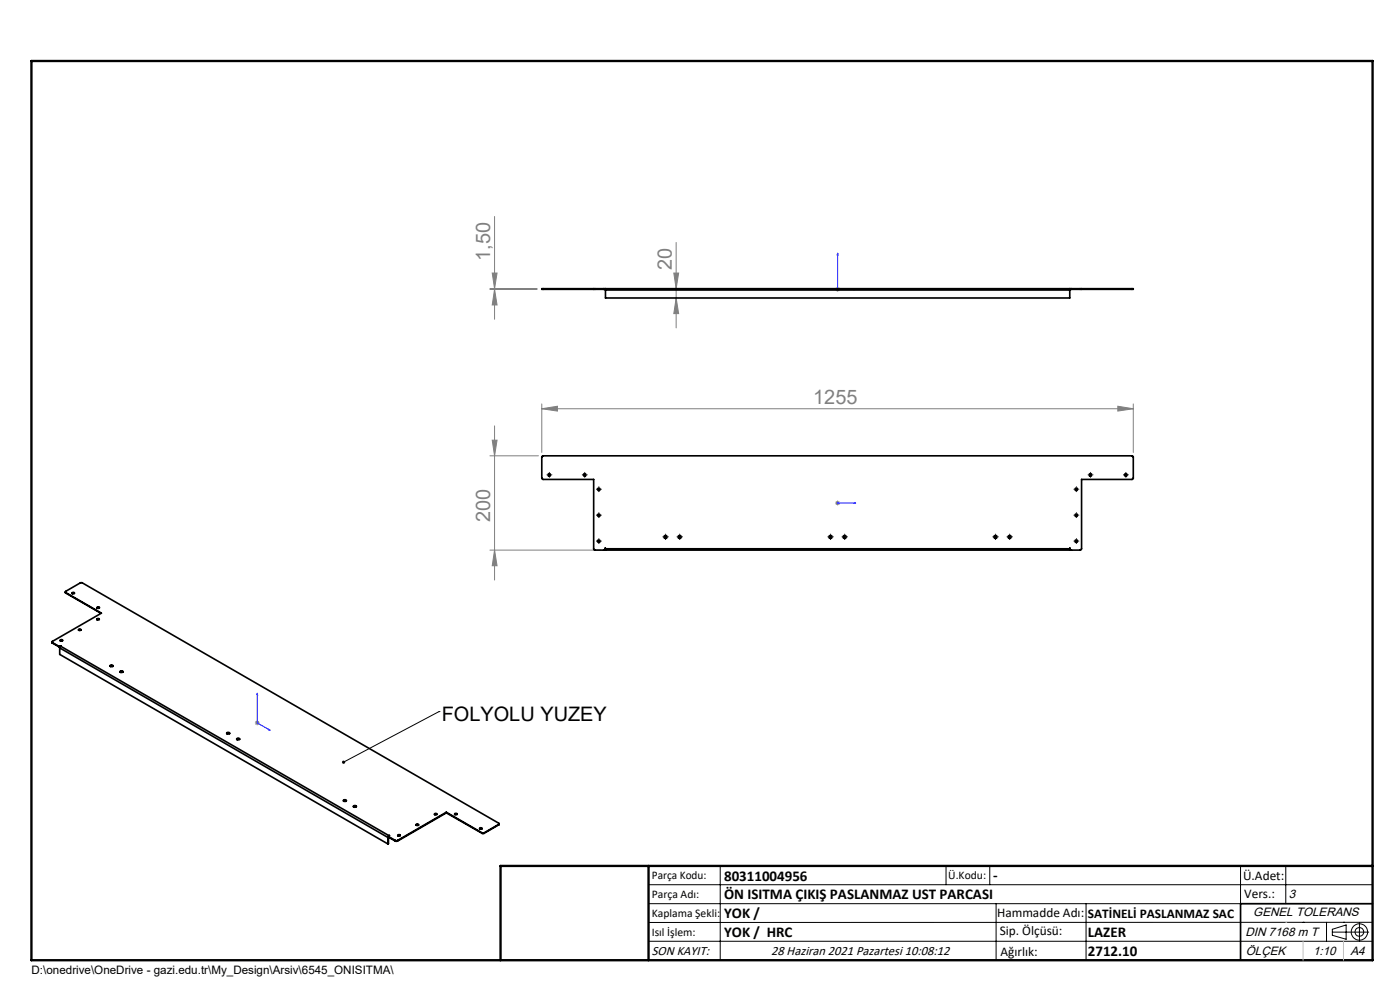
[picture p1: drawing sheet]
<svg xmlns="http://www.w3.org/2000/svg" width="297mm" height="210mm" viewBox="0 0 297 210" stroke-linecap="round" stroke-linejoin="round" font-family="sans-serif">
<g fill="none" stroke="#000" stroke-width=".21">
<path d="M116.3 100.7h.5M116.5 100.5v.5M123.8 100.7h.5M124 100.5v.5M126.8 103.8h.5M126.8 109.3h.5M126.8 114.8h.5M127 103.5v.5M127 109v.5M127 114.5v.5M140.9 113.9h.5M141.2 113.7v.5"/>
<path d="M143.9 113.9h.5M144.2 113.7v.5M175.9 113.9h.5M176.2 113.7v.5M178.9 113.9h.5M179.2 113.7v.5M210.9 113.9h.5M211.2 113.7v.5M213.9 113.9h.5M214.2 113.7v.5M228.1 103.8h.5M228.1 109.3h.5"/>
<path d="M228.1 114.8h.5M228.3 103.5v.5M228.3 109v.5M228.3 114.5v.5M231.1 100.7h.5M231.3 100.5v.5M238.6 100.7h.5M238.8 100.5v.5M93.1 150.9h.1M93.1 150.9l-20.2 10.8M137.6 187.7h153.6M137.6 191.7h153.6"/>
<path d="M137.6 199.7h153.6M152.8 183.7v20M200.7 183.7v4M210 183.7v4M211.3 191.7v12M230.4 191.7v12M263.2 183.7v20M272.8 183.7v8M276.4 195.6h.1M281.4 195.6v4.1M282.6 197.7h7.8M282.6 197.1l3-.9v3l-3-.8z"/>
<path d="M285 195.6h.1M288.4 195.8v3.8M291.2 195.6l-153.6 .1"/>
<circle cx="288.4" cy="197.7" r="1.74"/>
<circle cx="288.4" cy="197.7" r=".93"/>
</g>
<path d="M177.7 53.7l.1 .4h-.2zM177.7 53.7v7.7h3.8M181.2 61.3l.3 .1-.3 .1zM177.6 106.7h.2zM177.7 106.7h.1M177.7 106.7h3.8M181.5 106.7h-.3h.3M54.6 147v.4l-.1-.1zM54.6 147v6.3l2.7 1.6M57 154.7l.3 .2-.3-.1z" fill="none" stroke="#00f" stroke-width=".21"/>
<g fill="none" stroke="#808080" stroke-width=".21">
<path d="M104.4 57.9h1l-.5 3.3zM104.9 45.9v21.8M142.9 57.9h1.1l-.6 3.3zM143.4 51.4v18.2M103.9 61.4h10M103.9 61.2h10M104.9 61.4l.5 3.3h-1zM143.4 63.2l.6 3.3h-1.1zM177.2 61.4h1M177.3 61l.7 .7M177.7 60.9v1M178 61l-.7 .7"/>
<path d="M103.9 96.7h10.3M104.4 93.4h1l-.5 3.3zM104.9 90.3v32.7M114.9 86.7l3.4-.5v1zM114.9 85.7v10.3M114.9 86.7h125.5M237.1 86.2l3.3 .5-3.3 .5zM240.4 85.7v10.3M103.9 116.7h23.5M104.9 116.7l.5 3.3h-1zM177.2 106.7h1M177.3 106.4l.7 .7"/>
<path d="M177.7 106.2v1M178 106.4l-.7 .7M54.1 153.3h1M54.2 153l.7 .7M54.6 152.8v1M54.9 153l-.7 .7"/>
</g>
<g fill="none" stroke="#000" stroke-width=".21" stroke-dasharray="15.2 1.3 1.3 1.3">
<path d="M116 100.7h.1M116.5 100.2h.1M116.5 101.2h.1M117 100.7h.1M123.5 100.7h.1M124 100.2h.1M124 101.2h.1M124.5 100.7h.1M126.5 103.8h.1M126.5 109.3h.1M126.5 114.8h.1M127 103.3v-.1"/>
<path d="M127 104.3h.1M127 108.8v-.1M127 109.8h.1M127 114.3v-.1M127 115.3h.1M127.5 103.8h.1M127.5 109.3h.1M127.5 114.8h.1M140.7 113.9h-.1M141.2 113.4v-.1M141.2 114.4h.1M141.7 113.9h.1"/>
<path d="M143.7 113.9h-.1M144.2 113.4v-.1M144.2 114.4h.1M144.7 113.9h.1M175.7 113.9h-.1M176.2 113.4v-.1M176.2 114.4h.1M176.7 113.9h.1M178.7 113.9h-.1M179.2 113.4v-.1M179.2 114.4h.1M179.7 113.9h.1"/>
<path d="M210.7 113.9h-.1M211.2 113.4v-.1M211.2 114.4h.1M211.7 113.9h.1M213.7 113.9h-.1M214.2 113.4v-.1M214.2 114.4h.1M214.7 113.9h.1M227.8 103.8h.1M227.8 109.3h.1M227.8 114.8h.1M228.3 103.3v-.1"/>
<path d="M228.3 104.3h.1M228.3 108.8v-.1M228.3 109.8h.1M228.3 114.3v-.1M228.3 115.3h.1M228.8 103.8h.1M228.8 109.3h.1M228.8 114.8h.1M230.8 100.7h.1M231.3 100.2h.1M231.3 101.2h.1M231.8 100.7h.1"/>
<path d="M238.3 100.7h.1M238.8 100.2h.1M238.8 101.2h.1M239.3 100.7h.1"/>
</g>
<path d="M106.2 203.7h185" fill="none" stroke="#000" stroke-width=".25"/>
<path d="M291.2 191.7h-28v12" fill="none" stroke="#000" stroke-width=".35"/>
<path d="M6.7 12.9h284.5v190.8h-284.5zM137.6 183.7v20M291.2 183.7h-185v20" fill="none" stroke="#000" stroke-width=".5"/>
<path d="M272.8 195.6h.1M276.4 199.7v4M285 199.7v4" fill="none" stroke="#c0c0c0" stroke-width=".21"/>
<path d="M72.6 161.4a.35 .35 0 0 1 .6 0 .35 .35 0 0 1-.1 .5 .35 .35 0 0 1-.5-.1l.3-.1-.3 .1z" fill="#000"/>
<g fill="#00f">
<path d="M181.2 61.3l.3 .1-.3 .1zM177.7 53.7l.1 .4h-.2z"/>
<path d="M57 154.7l.3 .2-.3-.1zM54.6 147v.4l-.1-.1z"/>
<path d="M181.2 106.7h.3zM177.6 106.7h.2z"/>
</g>
<g fill="#808080">
<path d="M114.9 86.7l3.4-.5v1zM237.1 86.2l3.3 .5-3.3 .5z"/>
<path d="M143.4 63.2l.6 3.3h-1.1zM142.9 57.9h1.1l-.6 3.3z"/>
<path d="M104.4 57.9h1l-.5 3.3zM104.9 61.4l.5 3.3h-1zM104.4 93.4h1l-.5 3.3zM104.9 116.7l.5 3.3h-1z"/>
</g>
<g fill="none" stroke="#000" stroke-width=".35">
<path d="M115.2 61.2h-.3v.2h.3M115.2 61.4h10.7M115.2 61.2h10.7M115.2 61.2v.2M125.9 61.4h.3M125.9 61.2h.3M125.9 61.2v.2M126.2 61.4h1.9M126.2 61.2h1.9M126.2 61.2v.2M128.1 61.4h.2M128.1 61.2h.2"/>
<path d="M128.1 61.2v.2M128.3 61.4h.1M128.3 61.2h98.7M128.3 61.2v.2M128.4 61.2v.3M128.4 61.5v1.7h98.5v-1.7M128.4 61.5h98.5M226.9 61.2v.3M226.9 61.4h.1M227 61.4h.3M227 61.2h.3M227 61.2v.2"/>
<path d="M227.3 61.4h1.8M227.3 61.2v.2M227.3 61.2h1.8M229.1 61.4h.3M229.1 61.2h.3M229.1 61.2v.2M229.4 61.4h10.7M229.4 61.2h10.7M229.4 61.2v.2M240.1 61.2h.3v.2h-.3M240.1 61.2v.2M128.4 116.4l-.1-.1-.2 .4h-1.9l-.3-.2v-14.8h-10.7l-.3-.2 .1-4.7h125.3l.1 4.7-.2 .2h-10.8v14.7l-.2 .3h-1.9l-.3-.2v-.2l-.1 .1"/>
<path d="M128.4 116.4v.3h98.5v-.3M128.4 116.4h98.5M11 136.2l.1 .2M11.1 136.3l1.3 .7M11.1 136.3v.1M11.1 136.4l1.3 .8M12.4 137h.4M12.4 137.2h.4M12.4 137v.2M12.7 137.4l69.6 40.3M12.7 137.4v1.4l69.6 40.2M12.8 135.8v-.1a.25 .25 0 0 1 .3-.1 .25 .25 0 0 1 .2 .3 .28 .28 0 0 1-.3 .1 .28 .28 0 0 1-.2-.2z"/>
<path d="M12.8 135.9h.5M12.8 137v.1M12.9 137.1l-.2 .3M12.9 137.1l69.6 40.2M12.9 137v.1M12.9 137h-.1M13.9 125.5v.3M13.9 125.7l7.6 4.4-10.4 6v.2M13.9 125.7v-.2l3.1-1.9h.4l88.4 51v.3M13.9 125.7v.1M13.9 125.8l7.5 4.3M15.3 125.8v-.1a.25 .25 0 0 1 .3-.1 .25 .25 0 0 1 .2 .3 .28 .28 0 0 1-.3 .1 .28 .28 0 0 1-.2-.2z"/>
<path d="M15.3 125.9h.5M16.7 133.7h.5M16.7 133.5a.25 .25 0 0 1 .3-.1 .25 .25 0 0 1 .1 .3 .24 .24 0 0 1-.3 .1 .24 .24 0 0 1-.1-.3zM20.5 131.3h.1a.24 .24 0 0 1 .3-.1 .24 .24 0 0 1 .1 .2 .28 .28 0 0 1-.3 .1 .28 .28 0 0 1-.2-.2zM20.5 131.4h.6M20.6 128.8a.24 .24 0 0 1 .3-.1 .24 .24 0 0 1 .2 .3 .28 .28 0 0 1-.3 .1 .28 .28 0 0 1-.2-.3zM20.6 128.9h.5M23.4 141.3l.2-.1 .4 .1M23.4 141.1h.1a.28 .28 0 0 1 .3 0 .28 .28 0 0 1 .1 .3h-.1a.28 .28 0 0 1-.3 .1 .28 .28 0 0 1-.1-.4zM25.5 142.5l.2-.1 .4 .1M25.5 142.4l.2-.1a.23 .23 0 0 1 .3 0 .23 .23 0 0 1 0 .3 .3 .3 0 0 1-.3 .1 .3 .3 0 0 1-.2-.3zM48.1 155.4h.1a.27 .27 0 0 1 .3-.1 .27 .27 0 0 1 .1 .4 .29 .29 0 0 1-.3 0 .29 .29 0 0 1-.2-.3z"/>
<path d="M48.1 155.6l.3-.1 .3 .1M50.2 156.8l.2-.1 .4 .1M50.3 156.7v-.1a.27 .27 0 0 1 .4 0 .27 .27 0 0 1 .1 .3 .29 .29 0 0 1-.4 .1 .29 .29 0 0 1-.1-.3zM72.8 169.9l.3-.2 .4 .2M72.9 169.7h.1a.28 .28 0 0 1 .3-.1 .28 .28 0 0 1 .1 .4h-.1a.28 .28 0 0 1-.3 0 .28 .28 0 0 1-.1-.3zM75 171.1l.2-.1 .4 .1M75 170.9h.6a.28 .28 0 0 1-.3 .3 .28 .28 0 0 1-.3-.3zM82.3 177.7v1.3M82.4 177.6l.1-.2 .1 .3M82.4 177.6l-.1 .1M82.4 177.6l-.1 1.4M82.5 177.3l-.2 .4"/>
<path d="M82.5 177.3h.1M82.6 177.3v.2M82.6 177.2v.1M82.6 177.2l-.1 .1M82.6 177.5l1.3 .8M82.6 177.5v.2M82.6 177.7l1.3 .7M83.9 178.3h.4M83.9 178.4h.4M83.9 178.3v.1M84.3 178.3v.1M84.4 177.3h.5"/>
<path d="M84.5 177.1a.22 .22 0 0 1 .3-.1 .22 .22 0 0 1 0 .3h-.4zM88.3 174.9h.5a.25 .25 0 0 1-.3 .2 .25 .25 0 0 1-.2-.2zM88.3 175h.5M92.2 172.6a.26 .26 0 0 1 .3-.1 .26 .26 0 0 1 .2 .3 .28 .28 0 0 1-.3 .1 .28 .28 0 0 1-.2-.3zM92.2 172.7h.5M94.7 172.3l7.6 4.4M94.7 172.3l-10.4 6M94.7 172.3v.1M94.7 172.4l-10.4 6M94.7 172.4l7.6 4.4M96.4 172.7h.6M96.5 172.6a.25 .25 0 0 1 .3-.1 .25 .25 0 0 1 .1 .2v.1a.24 .24 0 0 1-.3 0 .24 .24 0 0 1-.1-.2z"/>
<path d="M101.7 175.7l.1-.1a.24 .24 0 0 1 .3 0 .24 .24 0 0 1 .1 .2l-.3 .1zM101.7 175.8h.6M102.3 176.7h.4M102.3 176.8h.4M102.3 176.7v.1M102.7 176.7v.1M105.8 174.9l-3.1 1.8M105.8 174.9v.1M105.8 175l-3.1 1.8M105.9 174.8l-.1 .2"/>
<circle cx="116.5" cy="100.7" r=".28"/>
<circle cx="124" cy="100.8" r=".27"/>
<circle cx="127" cy="114.8" r=".27"/>
<circle cx="127" cy="103.8" r=".26"/>
<circle cx="127" cy="109.3" r=".26"/>
<circle cx="141.2" cy="113.9" r=".33"/>
<circle cx="144.2" cy="113.9" r=".33"/>
<circle cx="176.2" cy="113.9" r=".34"/>
<circle cx="179.2" cy="113.9" r=".34"/>
<circle cx="211.2" cy="113.9" r=".34"/>
<circle cx="214.2" cy="113.9" r=".33"/>
<circle cx="228.3" cy="114.8" r=".28"/>
<circle cx="228.3" cy="103.8" r=".27"/>
<circle cx="228.3" cy="109.3" r=".27"/>
<circle cx="231.3" cy="100.7" r=".28"/>
<circle cx="238.8" cy="100.7" r=".28"/>
</g>
<g font-size="4.2" fill="#808080">
<text x="104" y="55.3" transform="rotate(-90 104 55.3)">1,50</text>
<text x="142.5" y="57.3" transform="rotate(-90 142.5 57.3)">20</text>
<text x="172.5" y="85.7">1255</text>
<text x="104" y="110.7" transform="rotate(-90 104 110.7)">200</text>
</g>
<text font-size="4.2" x="93.7" y="153">FOLYOLU YUZEY</text>
<g font-size="3.2">
<text x="153.6" y="186.8">80311004956</text>
<text x="153.6" y="190.8">ÖN ISITMA ÇIKIŞ PASLANMAZ UST PARCASI</text>
<text x="210.7" y="186.6">-</text>
<text x="153.6" y="194.8">YOK /</text>
<text x="153.6" y="198.8">YOK / HRC</text>
<text x="230.8" y="198.7">LAZER</text>
<text x="230.8" y="202.8">2712.10</text>
</g>
<g font-size="2.8">
<text x="263.7" y="186.7">Ü.Adet:</text>
<text x="263.9" y="190.5">Vers.:</text>
<text x="211.5" y="194.5">Hammadde Adı:</text>
<text x="230.8" y="194.7">SATİNELİ PASLANMAZ SAC</text>
<text x="138.3" y="202.6">SON KAYIT:</text>
<text x="163.6" y="202.6">28 Haziran 2021 Pazartesi 10:08:12</text>
<text x="212.1" y="198.4">Sip. Ölçüsü:</text>
<text x="212.2" y="202.7">Ağırlık:</text>
</g>
<g font-size="2.6">
<text x="273.4" y="190.4">3</text>
<text x="265.9" y="194.4">GENEL TOLERANS</text>
<text x="264.2" y="198.5">DIN 7168 m T</text>
<text x="264.3" y="202.6">ÖLÇEK</text>
<text x="278.5" y="202.6">1:10</text>
<text x="286.5" y="202.6">A4</text>
</g>
<g font-size="2.5">
<text x="138.3" y="186.4">Parça Kodu:</text>
<text x="138.3" y="190.5">Parça Adı:</text>
<text x="201.2" y="186.5">Ü.Kodu:</text>
<text x="138.3" y="194.5">Kaplama Şekli:</text>
<text x="138.3" y="198.6">Isıl İşlem:</text>
<text x="6.7" y="206.7">D:\onedrive\OneDrive - gazi.edu.tr\My_Design\Arsiv\6545_ONISITMA\</text>
</g>
</svg>
